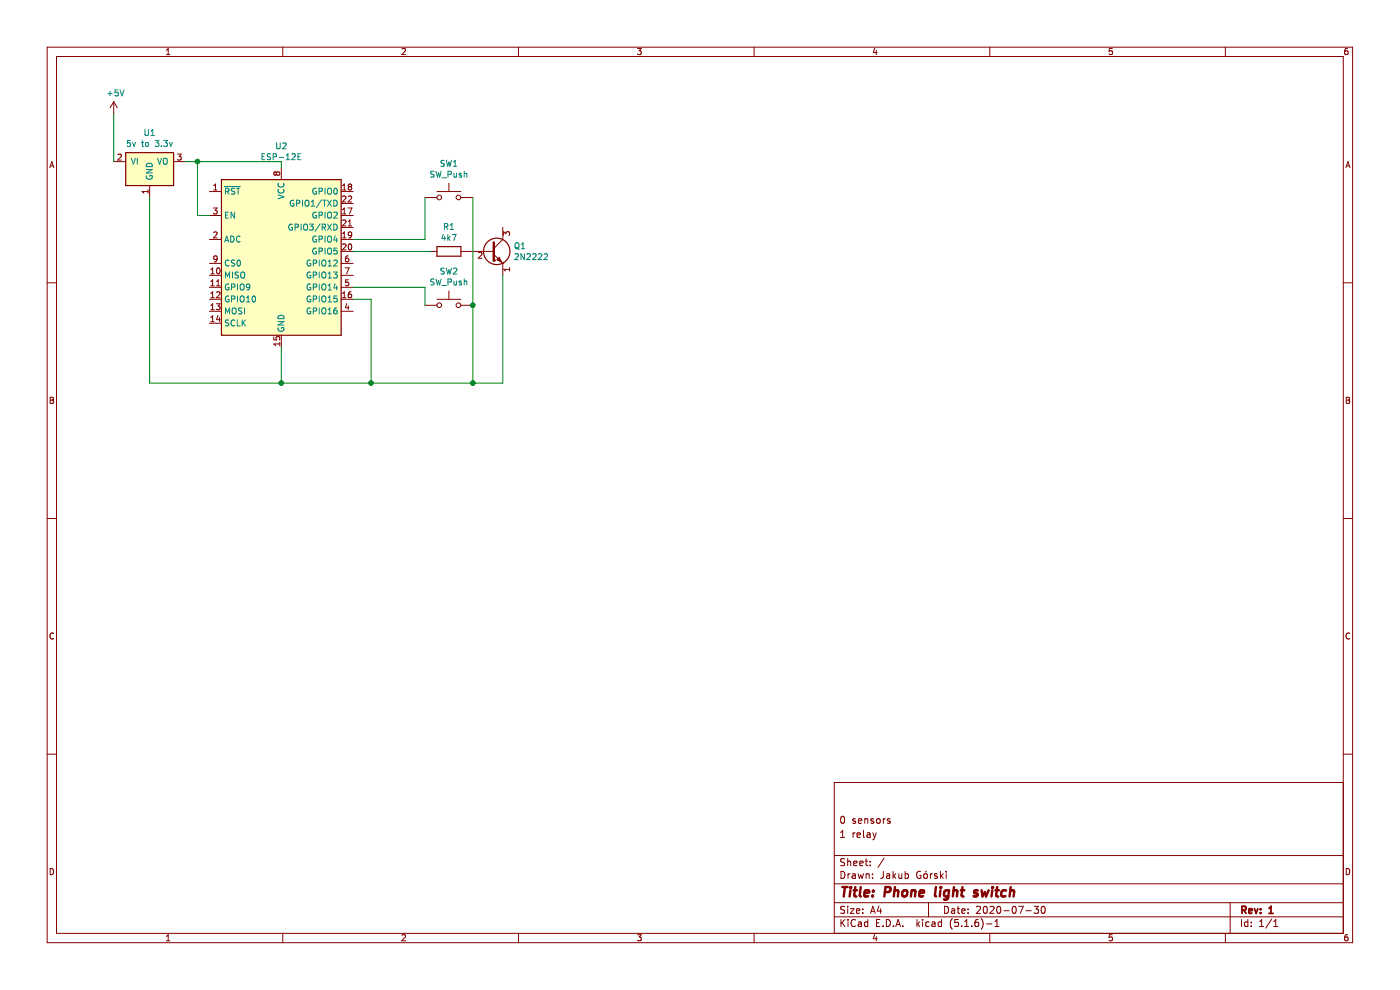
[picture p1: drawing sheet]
EESchema Schematic File Version 4
EELAYER 30 0
EELAYER END
$Descr A4 11693 8268
encoding utf-8
Sheet 1 1
Title "Phone light switch"
Date "2020-07-30"
Rev "1"
Comp ""
Comment1 "Jakub Górski"
Comment2 "1 relay"
Comment3 "0 sensors"
Comment4 ""
$EndDescr
$Comp
L power:+5V #PWR0101
U 1 1
P 950 950
F 0 "#PWR0101" H 950 800 50  0001 C CNN
F 1 "+5V" H 965 1123 50  0000 C CNN
F 2 "" H 950 950 50  0001 C CNN
F 3 "" H 950 950 50  0001 C CNN
	1    950  950 
	1    0    0    -1  
$EndComp
Wire Wire Line
	950  950  950  1350
Wire Wire Line
	1550 1350 1650 1350
Wire Wire Line
	2350 1350 2350 1400
$Comp
L Transistor_BJT:2N2219 Q1
U 1 1
P 4100 2100
F 0 "Q1" H 4290 2146 50  0000 L CNN
F 1 "2N2222" H 4290 2055 50  0000 L CNN
F 2 "Package_TO_SOT_THT:TO-92L" H 4300 2025 50  0001 L CIN
F 3 "http://www.onsemi.com/pub_link/Collateral/2N2219-D.PDF" H 4100 2100 50  0001 L CNN
	1    4100 2100
	1    0    0    -1  
$EndComp
$Comp
L Device:R R1
U 1 1
P 3750 2100
F 0 "R1" V 3543 2100 50  0000 C CNN
F 1 "4k7" V 3634 2100 50  0000 C CNN
F 2 "Resistor_THT:R_Axial_DIN0204_L3.6mm_D1.6mm_P7.62mm_Horizontal" V 3680 2100 50  0001 C CNN
F 3 "~" H 3750 2100 50  0001 C CNN
	1    3750 2100
	0    1    1    0   
$EndComp
Wire Wire Line
	2950 2100 3600 2100
$Comp
L Switch:SW_Push SW1
U 1 1
P 3750 1650
F 0 "SW1" H 3750 1935 50  0000 C CNN
F 1 "SW_Push" H 3750 1844 50  0000 C CNN
F 2 "Button_Switch_THT:SW_PUSH_6mm" H 3750 1850 50  0001 C CNN
F 3 "" H 3750 1850 50  0001 C CNN
	1    3750 1650
	1    0    0    -1  
$EndComp
Wire Wire Line
	2950 2000 3550 2000
Wire Wire Line
	3550 2000 3550 1650
Wire Wire Line
	2950 2500 3100 2500
Wire Wire Line
	3100 2500 3100 3200
Wire Wire Line
	2350 2900 2350 3200
Wire Wire Line
	1250 1650 1250 3200
Wire Wire Line
	4200 2300 4200 3200
Wire Wire Line
	2950 2400 3550 2400
Wire Wire Line
	3550 2400 3550 2550
Wire Wire Line
	3950 1650 3950 2550
Connection ~ 3950 2550
Wire Wire Line
	3950 2550 3950 3200
Wire Wire Line
	1750 1800 1650 1800
Wire Wire Line
	1650 1800 1650 1350
Connection ~ 1650 1350
Wire Wire Line
	1650 1350 2350 1350
$Comp
L Arduino_Relay:5vto3.3v U1
U 1 1
P 1250 1350
F 0 "U1" H 1250 1592 50  0000 C CNN
F 1 "5v to 3.3v" H 1250 1501 50  0000 C CNN
F 2 "Arduino Relay:5v to 3.3v" H 1250 1600 50  0001 C CNN
F 3 "" H 1250 1600 50  0001 C CNN
	1    1250 1350
	1    0    0    -1  
$EndComp
$Comp
L RF_Module:ESP-12E U2
U 1 1
P 2350 2200
F 0 "U2" H 2350 3181 50  0000 C CNN
F 1 "ESP-12E" H 2350 3090 50  0000 C CNN
F 2 "ESP8266:ESP-12E" H 2350 2200 50  0001 C CNN
F 3 "http://wiki.ai-thinker.com/_media/esp8266/esp8266_series_modules_user_manual_v1.1.pdf" H 2000 2300 50  0001 C CNN
	1    2350 2200
	1    0    0    -1  
$EndComp
Wire Wire Line
	1250 3200 2350 3200
Connection ~ 2350 3200
Wire Wire Line
	2350 3200 3100 3200
Connection ~ 3100 3200
Wire Wire Line
	3100 3200 3950 3200
Connection ~ 3950 3200
Wire Wire Line
	3950 3200 4200 3200
$Comp
L Switch:SW_Push SW2
U 1 1
P 3750 2550
F 0 "SW2" H 3750 2835 50  0000 C CNN
F 1 "SW_Push" H 3750 2744 50  0000 C CNN
F 2 "Button_Switch_THT:SW_PUSH_6mm" H 3750 2750 50  0001 C CNN
F 3 "" H 3750 2750 50  0001 C CNN
	1    3750 2550
	1    0    0    -1  
$EndComp
$EndSCHEMATC
